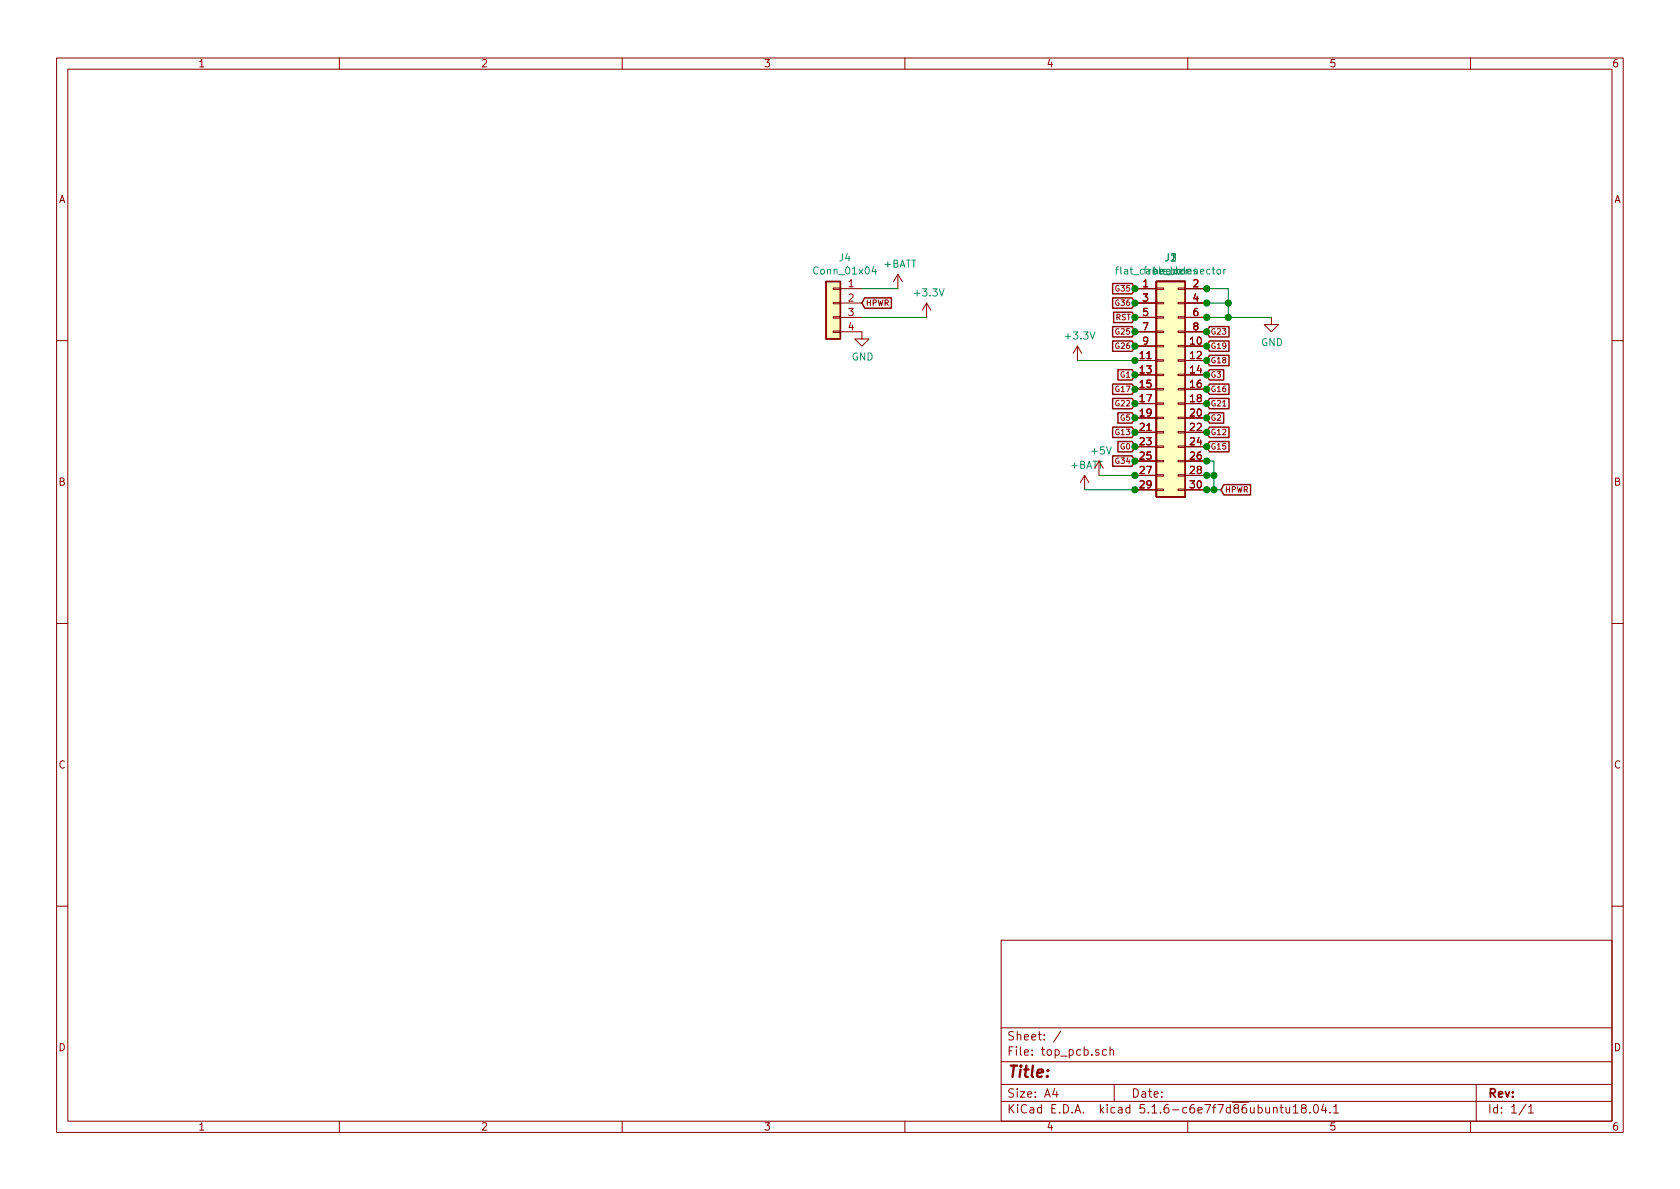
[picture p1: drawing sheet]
<svg xmlns="http://www.w3.org/2000/svg" width="297mm" height="210mm" viewBox="0 0 297 210" stroke-linecap="round" stroke-linejoin="round" font-family="sans-serif">
<g fill="none" stroke="#840000" stroke-width=".18">
<path d="M10 10.3h277v189.9h-277zM12 12.2h273v186.1h-273zM60 10.3v1.9M110 10.3v1.9M160 10.3v1.9M210 10.3v1.9M260 10.3v1.9M147.3 58.5h1.3v.3h-1.3zM147.3 56h1.3v.3h-1.3zM147.3 50.9h1.3v.3h-1.3zM147.3 53.5h1.3v.2h-1.3zM148.6 58.7h3.8v1.2h1.3l-1.3 1.3-1.3-1.3h1.3"/>
<path d="M148.6 51h3.8M148.6 53.6h3.8M148.6 56.1h3.8M158.7 48.5l-.7 1.3M158.7 48.5v2.5M158.7 48.5l.8 1.3M163.8 53.6l-.7 1.3M163.8 53.6v2.5M163.8 53.6l.8 1.3M200.7 51h3.8M200.7 53.6h3.8M200.7 56.1h3.8"/>
<path d="M200.7 58.7h3.8M204.5 58.5h1.2v.3h-1.2zM204.5 56h1.2v.3h-1.2zM204.5 53.5h1.2v.2h-1.2zM204.5 50.9h1.2v.3h-1.2zM208.3 58.5h1.2v.3h-1.2zM208.3 56h1.2v.3h-1.2zM208.3 53.5h1.2v.2h-1.2zM208.3 50.9h1.2v.3h-1.2zM209.5 51h3.9M209.5 53.6h3.9M209.5 56.1h3.9"/>
<path d="M209.5 58.7h3.9M224.8 56.1v1.3h1.3l-1.3 1.3-1.3-1.3h1.3M10 60.2h2M190.5 61.2l-.8 1.3M190.5 61.2v2.5M190.5 61.2l.8 1.3M200.7 61.2h3.8M200.7 63.7h3.8M200.7 66.3h3.8M200.7 68.8h3.8M200.7 71.4h3.8M200.7 73.9h3.8"/>
<path d="M200.7 76.4h3.8M200.7 79h3.8M204.5 73.8h1.2v.2h-1.2zM204.5 76.3h1.2v.3h-1.2zM204.5 78.9h1.2v.2h-1.2zM204.5 71.2h1.2v.3h-1.2zM204.5 66.2h1.2v.2h-1.2zM204.5 63.6h1.2v.3h-1.2zM204.5 61.1h1.2v.2h-1.2zM204.5 68.7h1.2v.3h-1.2zM208.3 73.8h1.2v.2h-1.2zM208.3 76.3h1.2v.3h-1.2z"/>
<path d="M208.3 78.9h1.2v.2h-1.2zM208.3 71.2h1.2v.3h-1.2zM208.3 66.2h1.2v.2h-1.2zM208.3 63.6h1.2v.3h-1.2zM208.3 61.1h1.2v.2h-1.2zM208.3 68.7h1.2v.3h-1.2zM209.5 61.2h3.9M209.5 63.7h3.9M209.5 66.3h3.9M209.5 68.8h3.9M209.5 71.4h3.9M209.5 73.9h3.9"/>
<path d="M209.5 76.4h3.9M209.5 79h3.9M285 60.2h2M191.8 84.1l-.8 1.2M191.8 84.1v2.5M191.8 84.1l.7 1.2M194.3 81.5v2.6M200.7 81.5h3.8M200.7 84.1h3.8M200.7 86.6h3.8M204.5 81.4h1.2v.3h-1.2zM204.5 83.9h1.2v.3h-1.2z"/>
<path d="M204.5 86.5h1.2v.2h-1.2zM208.3 81.4h1.2v.3h-1.2zM208.3 83.9h1.2v.3h-1.2zM208.3 86.5h1.2v.2h-1.2zM209.5 81.5h3.9M209.5 84.1h3.9M209.5 86.6h3.9M10 110.3h2M285 110.3h2M10 160.2h2M177 166.3h108v32h-108zM285 160.2h2"/>
<path d="M60 198.3v1.9M110 198.3v1.9M160 198.3v1.9M177 194.8h108M177 191.8h108M177 187.8h108M177 181.8h108M186.5 192.5l-.4 1h1M186.8 193v1M187.6 182.3l-1.3 2M195.6 185.7l-.4-.1-.3 .3 .1 .6 .2 .1 .4-.1M196.3 185.7l.2-.1 .3 .1 .1 .9"/>
<path d="M196.3 185.1v1.5M197 191.8v3M210 198.3v1.9M225.2 196l.2-.2 .3 .1 .1 .9M226.3 195.8h.6M226.5 195.3v1.3l.4 .2M227.4 195.8l.1 .9 .3 .1 .2-.1M228 195.8v1M228.7 195.8l.4-.5v1.5M228.7 196.8h.8M230.4 196l-.3-.2v-.3a.48 .48 0 0 1 .8 0l-.1 .4-.7 .2v.4l.3 .3h.3l.2-.3v-.4l-.2-.1M231.6 196.7v.1"/>
<path d="M232.4 195.4l.2-.1a.8 .8 0 0 1 .5 .8 .8 .8 0 0 1-.5 .7 1 1 0 0 1-.2-1.4zM234 195.2l-.3 1.1h.9M234.4 195.8v1M235.2 196.7v.1M235.8 195.8l.4-.5v1.5M235.8 196.8h.9M260 198.3v1.9M261 191.8v6.5M269.8 195.2l-1.2 2M270.3 195.8l.4-.5v1.5M270.3 196.8h.8"/>
</g>
<g fill="#ffffc2" stroke="#ffffc2" stroke-width=".18">
<path d="M204.5 49.8h5v38.1h-5z"/>
<path d="M146 49.8h2.6v10.1h-2.6z"/>
</g>
<g fill="none" stroke="#840000" stroke-width=".25">
<path d="M146 49.8h2.6v10.1h-2.6zM152.9 52.7h4.7v1.8h-4.7l-.5-.9zM196.7 50.1h3.5l.5 .9-.5 1h-3.5zM196.7 52.7h3.5l.5 .9-.5 .9h-3.5zM196.7 57.8h3.5l.5 .9-.5 .9h-3.5zM196.9 55.2h3.3l.5 .9-.5 .9h-3.3zM204.5 49.8h5v38.1h-5zM213.8 57.8h3.5v1.8h-3.5l-.4-.9zM196.7 70.5h3.5l.5 .9-.5 .9h-3.5zM196.7 60.3h3.5l.5 .9-.5 .9h-3.5zM196.7 67.9h3.5l.5 .9-.5 .9h-3.5zM196.7 75.5h3.5l.5 .9-.5 1h-3.5z"/>
<path d="M197.7 65.4h2.5l.5 .9-.5 .9h-2.5zM197.7 73h2.5l.5 .9-.5 .9h-2.5zM197.7 78.1h2.5l.5 .9-.5 .9h-2.5zM213.8 78.1h3.5v1.8h-3.5l-.4-.9zM213.8 62.8h3.5v1.9h-3.5l-.4-1zM213.8 65.4h2.6v1.8h-2.6l-.4-.9zM213.8 67.9h3.5v1.8h-3.5l-.4-.9zM213.8 70.5h3.5v1.8h-3.5l-.4-.9zM213.8 73h2.6v1.8h-2.6l-.4-.9zM213.8 60.3h3.5v1.8h-3.5l-.4-.9zM213.8 75.5h3.5v1.9h-3.5l-.4-1zM196.7 80.6h3.5l.5 .9-.5 .9h-3.5z"/>
<path d="M216.4 85.7h4.7v1.8h-4.7l-.5-.9z"/>
</g>
<path d="M154.5 47.1l-.3 .9h.8M154.8 47.6v.9M197.3 47.6h.4M197.7 47.2l-.3 .2v1.1M215.2 47.7l.2-.1 .4 .1v.5l-.1 .2-.3 .1-.2-.2zM216.4 47.6v.9M216.7 47.6l-.2 .1-.1 .1" fill="none" stroke="#008484" stroke-width=".18"/>
<path d="M152.4 56.1h11.4M152.4 51h6.3M213.4 56.1h11.4M213.4 51h3.8v5.1M213.4 53.6h3.8M190.5 63.7h10.2M191.8 86.6h8.9M194.3 84.1h6.4M213.4 81.5h1.2v5.1M213.4 86.6h2.5M213.4 84.1h1.2" fill="none" stroke="#008400" stroke-width=".18"/>
<g fill="#008400" stroke="#008400" stroke-width=".25">
<circle cx="200.7" cy="71.4" r=".51"/>
<circle cx="200.7" cy="76.4" r=".51"/>
<circle cx="213.4" cy="76.4" r=".51"/>
<circle cx="200.7" cy="79" r=".51"/>
<circle cx="213.4" cy="73.9" r=".51"/>
<circle cx="213.4" cy="79" r=".51"/>
<circle cx="200.7" cy="81.5" r=".51"/>
<circle cx="200.7" cy="53.6" r=".51"/>
<circle cx="200.7" cy="56.1" r=".51"/>
<circle cx="200.7" cy="58.7" r=".51"/>
<circle cx="213.4" cy="58.7" r=".51"/>
<circle cx="200.7" cy="61.2" r=".51"/>
<circle cx="214.6" cy="84.1" r=".51"/>
<circle cx="214.6" cy="86.6" r=".51"/>
<circle cx="200.7" cy="84.1" r=".51"/>
<circle cx="217.2" cy="53.6" r=".51"/>
<circle cx="217.2" cy="56.1" r=".51"/>
<circle cx="213.4" cy="86.6" r=".51"/>
<circle cx="200.7" cy="86.6" r=".51"/>
<circle cx="200.7" cy="63.7" r=".51"/>
<circle cx="213.4" cy="56.1" r=".51"/>
<circle cx="213.4" cy="53.6" r=".51"/>
<circle cx="213.4" cy="51" r=".51"/>
<circle cx="213.4" cy="84.1" r=".51"/>
<circle cx="200.7" cy="73.9" r=".51"/>
<circle cx="213.4" cy="81.5" r=".51"/>
<circle cx="200.7" cy="51" r=".51"/>
<circle cx="213.4" cy="61.2" r=".51"/>
<circle cx="213.4" cy="63.7" r=".51"/>
<circle cx="200.7" cy="66.3" r=".51"/>
<circle cx="213.4" cy="66.3" r=".51"/>
<circle cx="200.7" cy="68.8" r=".51"/>
<circle cx="213.4" cy="68.8" r=".51"/>
<circle cx="213.4" cy="71.4" r=".51"/>
</g>
<text font-size="2.8" fill="#840000" x="178" y="190.5">Title:</text>
<g font-size="2.1" fill="#840000">
<text x="178" y="184">Sheet: /</text>
<text x="178" y="186.7">File: top_pcb.sch</text>
<text x="178" y="196.9">KiCad E.D.A. kicad 5.1.6-c6e7f7d86ubuntu18.04.1</text>
<text x="178" y="194.1">Size: A4</text>
<text x="200" y="194.1">Date:</text>
<text x="263" y="194.1">Rev:</text>
<text x="263" y="196.9">Id: 1/1</text>
</g>
<g font-size="1.8" fill="#840000">
<text x="35" y="11.9">1</text>
<text x="85" y="11.9">2</text>
<text x="135" y="11.9">3</text>
<text x="185" y="11.9">4</text>
<text x="235" y="11.9">5</text>
<text x="285" y="11.9">6</text>
<text x="10.4" y="35.9">A</text>
<text x="285.4" y="35.9">A</text>
<text x="150" y="50.8">1</text>
<text x="150" y="53.3">2</text>
<text x="202.1" y="50.8">1</text>
<text x="202.1" y="53.3">3</text>
<text x="211" y="50.8">2</text>
<text x="211" y="53.3">4</text>
<text x="150" y="55.9">3</text>
<text x="150" y="58.4">4</text>
<text x="202.1" y="55.9">5</text>
<text x="202.1" y="58.4">7</text>
<text x="211" y="55.9">6</text>
<text x="211" y="58.4">8</text>
<text x="201.6" y="63.5">11</text>
<text x="202.1" y="61">9</text>
<text x="210.5" y="61">10</text>
<text x="210.5" y="63.5">12</text>
<text x="201.6" y="66">13</text>
<text x="201.6" y="68.6">15</text>
<text x="201.6" y="71.1">17</text>
<text x="210.5" y="66">14</text>
<text x="210.5" y="68.6">16</text>
<text x="210.5" y="71.1">18</text>
<text x="201.6" y="73.7">19</text>
<text x="201.6" y="76.2">21</text>
<text x="210.5" y="73.7">20</text>
<text x="210.5" y="76.2">22</text>
<text x="189.3" y="82.9">+BATT</text>
<text x="201.6" y="78.7">23</text>
<text x="201.6" y="81.3">25</text>
<text x="201.6" y="83.8">27</text>
<text x="210.5" y="78.7">24</text>
<text x="210.5" y="81.3">26</text>
<text x="210.5" y="83.8">28</text>
<text x="10.4" y="85.9">B</text>
<text x="201.6" y="86.4">29</text>
<text x="210.5" y="86.4">30</text>
<text x="285.4" y="85.9">B</text>
<text x="10.4" y="135.9">C</text>
<text x="285.4" y="135.9">C</text>
<text x="10.4" y="185.9">D</text>
<text x="285.4" y="185.9">D</text>
<text x="35" y="199.9">1</text>
<text x="85" y="199.9">2</text>
<text x="135" y="199.9">3</text>
<text x="185" y="199.9">4</text>
<text x="235" y="199.9">5</text>
<text x="285" y="199.9">6</text>
</g>
<g font-size="1.8" fill="#008484">
<text x="148.4" y="46.2">J4</text>
<text x="156.3" y="47.3">+BATT</text>
<text x="206" y="46.2">J1</text>
<text x="144.2" y="48.5">Conn_01x04</text>
<text x="161.9" y="52.4">+3.3V</text>
<text x="198.2" y="48.5">flat_cable_connector</text>
<text x="202.6" y="48.5">free_holes</text>
<text x="204.1" y="48.5">header</text>
<text x="150.6" y="63.7">GND</text>
<text x="188.5" y="60">+3.3V</text>
<text x="223" y="61.2">GND</text>
<text x="193.1" y="80.4">+5V</text>
</g>
<g font-size="1.4" fill="#840000">
<text x="197.4" y="51.5">G35</text>
<text x="153" y="54.1">HPWR</text>
<text x="197.3" y="56.6">RST</text>
<text x="197.4" y="54.1">G36</text>
<text x="197.4" y="59.2">G25</text>
<text x="214" y="59.2">G23</text>
<text x="197.4" y="61.7">G26</text>
<text x="214" y="64.2">G18</text>
<text x="214" y="61.7">G19</text>
<text x="197.4" y="71.9">G22</text>
<text x="197.4" y="69.3">G17</text>
<text x="198.2" y="66.8">G1</text>
<text x="214" y="66.8">G3</text>
<text x="214" y="69.3">G16</text>
<text x="214" y="71.9">G21</text>
<text x="197.4" y="76.9">G13</text>
<text x="198.2" y="74.4">G5</text>
<text x="214" y="74.4">G2</text>
<text x="214" y="76.9">G12</text>
<text x="197.4" y="82">G34</text>
<text x="198.2" y="79.5">G0</text>
<text x="214" y="79.5">G15</text>
<text x="216.5" y="87.1">HPWR</text>
</g>
</svg>
